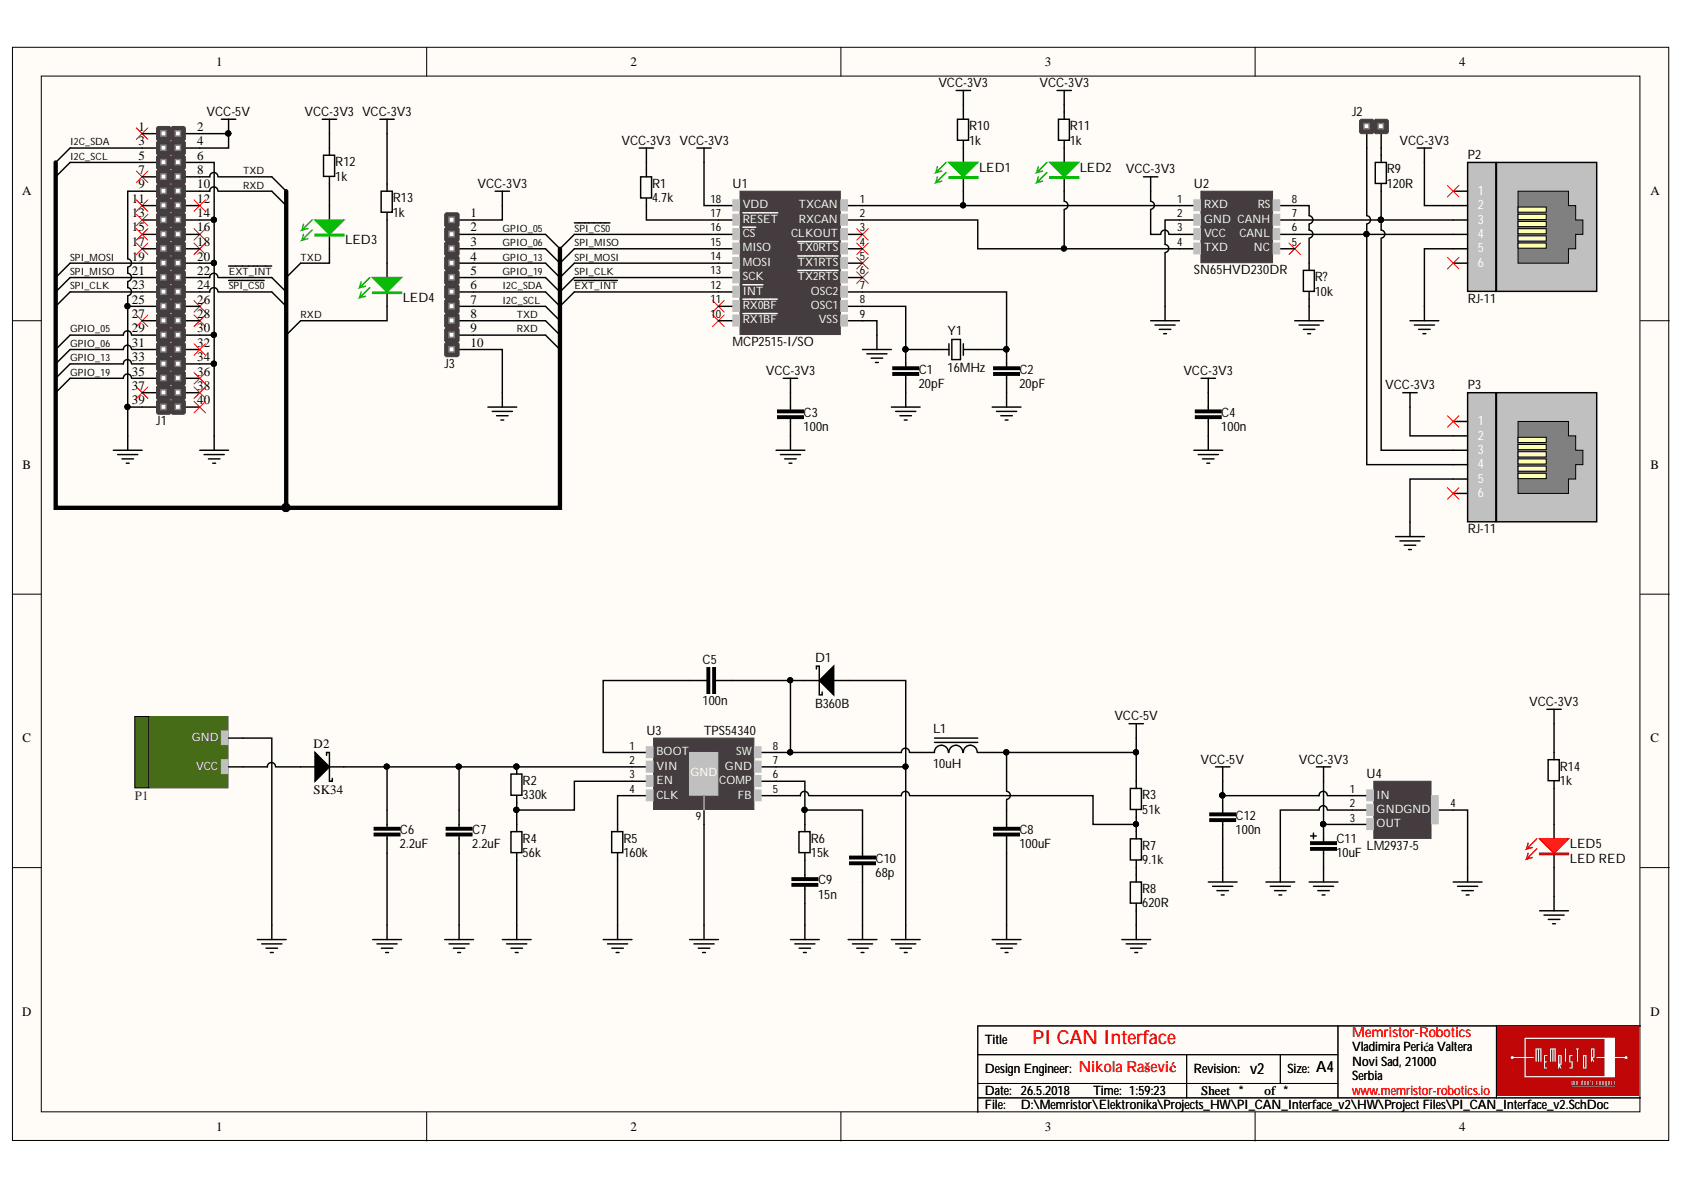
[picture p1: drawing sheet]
# Altium project PI_CAN_Interface_v2.PrjPcb
1 sheet, 46 parts. Net scope: global (net labels, ports and power ports of the same name join across sheets).
Board file: PI_CAN_Interface_v2.PcbDoc

## Sheet PI_CAN_Interface_v2.SchDoc: PI CAN Interface
size A4; Author: Nikola Rašević; Organization: Memristor-Robotics; Address1: Vladimira Perića Valtera; Address2: Novi Sad, 21000; Address3: Serbia; Revision: v2

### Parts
C1  20pF  [CER_0603]
C2  20pF  [CER_0603]
C3  100n  [CER_0603]
C4  100n  [CER_0603]
C5  100n  [CER_0603]
C6  2.2uF  [CER_1210]
C7  2.2uF  [CER_1210]
C8  100uF  [CER_1210]
C9  15n  [CER_0603]
C10  68p  [CER_0603]
C11  10uF  [TANT_1210]
C12  100n  [CER_0603]
D1  B360B  [DO214AC]
D2  SK34  [DO214AC]
J1  00000005  [HM2X20]  (value not drawn)
J2  *  [HM1x2]  (value not drawn)
J3  00000006  [HM1X10]  (value not drawn)
L1  10uH  [INDUCTOR_SS1260-103MLD]
LED1  LED GREEN  [LED_GREEN_0805]  (value not drawn)
LED2  LED GREEN  [LED_GREEN_0805]  (value not drawn)
LED3  LED GREEN  [LED_GREEN_0805]  (value not drawn)
LED4  LED GREEN  [LED_GREEN_0805]  (value not drawn)
LED5  LED RED  [LED_RED_0805]
P1  *  [PWR_Con]  (value not drawn)
P2  RJ-11  [RJ11-6N-B]
P3  RJ-11  [RJ11-6N-B]
R1  4.7k  [RESC2013X38N-0805-NOOVERLAY]
R2  330k  [RESC2013X38N-0805-NOOVERLAY]
R3  51k  [RESC2013X38N-0805-NOOVERLAY]
R4  56k  [RESC2013X38N-0805-NOOVERLAY]
R5  160k  [RESC2013X38N-0805-NOOVERLAY]
R6  15k  [RESC2013X38N-0805-NOOVERLAY]
R7  9.1k  [RESC2013X38N-0805-NOOVERLAY]
R8  620R  [RESC2013X38N-0805-NOOVERLAY]
R9  120R  [RESC2013X38N-0805-NOOVERLAY]
R10  1k  [RESC2013X38N-0805-NOOVERLAY]
R11  1k  [RESC2013X38N-0805-NOOVERLAY]
R12  1k  [RESC2013X38N-0805-NOOVERLAY]
R13  1k  [RESC2013X38N-0805-NOOVERLAY]
R14  1k  [RESC2013X38N-0805-NOOVERLAY]
R?  10k  [RESC2013X38N-0805-NOOVERLAY]
U1  MCP2515-I/SO  [SOIC-18]
U2  SN65HVD230DR  [SOIC-8]
U3  TPS54340  [HSOP-8]
U4  LM2937-5  [SOT223]
Y1  16MHz  [OSCILATOR]

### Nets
GND: C1.1 C2.1 C3.1 C4.1 C6.1 C7.1 C8.1 C9.1 C10.1 C11.2 C12.1 D1.2(Anode) J1.6 J1.9 J1.14 J1.20 J1.25 J1.30 J1.34 J1.39 J3.10 LED5.1(C) P1.1(GND) P2.5 P3.5 R4.1 R5.1 R8.1 R?.1 U1.9(VSS) U2.2(GND) U3.7(GND) U3.9(GND) U4.2(GND) U4.4(GND)
VCC-3V3: C3.2 C4.2 C11.1 J3.1 P2.2 P3.2 R1.2 R10.2 R11.2 R12.2 R13.2 R14.2 U1.18(VDD) U2.3(VCC) U4.3(OUT)
VCC-5V: C8.2 C12.2 J1.2 J1.4 L1.2 R3.2 U4.1(IN)
~{EXT_INT}: J1.22 U1.12(~{INT})
GPIO_05: J1.29 J3.2
GPIO_06: J1.31 J3.3
GPIO_13: J1.33 J3.4
GPIO_19: J1.35 J3.5
I2C_SCL: J1.5 J3.7
I2C_SDA: J1.3 J3.6
RXD: J1.10 J3.9 LED4.1(C)
~{SPI_CS0}: J1.24 U1.16(~{CS})
SPI_CLK: J1.23 U1.13(SCK)
SPI_MISO: J1.21 U1.15(MISO)
SPI_MOSI: J1.19 U1.14(MOSI)
TXD: J1.8 J3.8 LED3.1(C)
NetC1_2: C1.2 U1.8(OSC1) Y1.2(OSC2)
NetC2_2: C2.2 U1.7(OSC2) Y1.1(OSC1)
NetC5_1: C5.1 U3.1(BOOT)
NetC5_2: C5.2 D1.1(Cathode) L1.1 U3.8(SW)
NetC6_2: C6.2 C7.2 D2.1(Cathode) R2.2 U3.2(VIN)
NetC9_2: C9.2 R6.1
NetC10_2: C10.2 R6.2 U3.6(COMP)
NetD2_2: D2.2(Anode) P1.2(VCC)
NetJ2_1: J2.1 P2.4 P3.4 U2.6(CANL)
NetJ2_2: J2.2 R9.2
NetLED1_1: LED1.1(C) U1.1(TXCAN) U2.1(RXD)
NetLED1_2: LED1.2(A) R10.1
NetLED2_1: LED2.1(C) U1.2(RXCAN) U2.4(TXD)
NetLED2_2: LED2.2(A) R11.1
NetLED3_2: LED3.2(A) R12.1
NetLED4_2: LED4.2(A) R13.1
NetLED5_2: LED5.2(A) R14.1
NetP2_3: P2.3 P3.3 R9.1 U2.7(CANH)
NetR1_1: R1.1 U1.17(~{RESET})
NetR2_1: R2.1 R4.2 U3.3(EN)
NetR3_1: R3.1 R7.2 U3.5(FB)
NetR5_2: R5.2 U3.4(CLK)
NetR7_1: R7.1 R8.2
NetR?_2: R?.2 U2.8(RS)

Not connected (* = marked no-connect by the designer): J1 1* 7* 11* 12* 13* 15* 16* 17* 18* 26* 27* 28* 32* 36* 37* 38* 40*; P2 1* 6*; P3 1* 6*; U1 3(CLKOUT)* 4(~{TX0RTS})* 5(~{TX1RTS})* 6(~{TX2RTS})* 10(~{RX1BF})* 11(~{RX0BF})*; U2 5(NC)*

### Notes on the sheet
- Title
- Date:
- Design Engineer:
- Time:
- Revision:
- Sheet
- of
- Size:
- A4
- www.memristor-robotics.io
- File:
